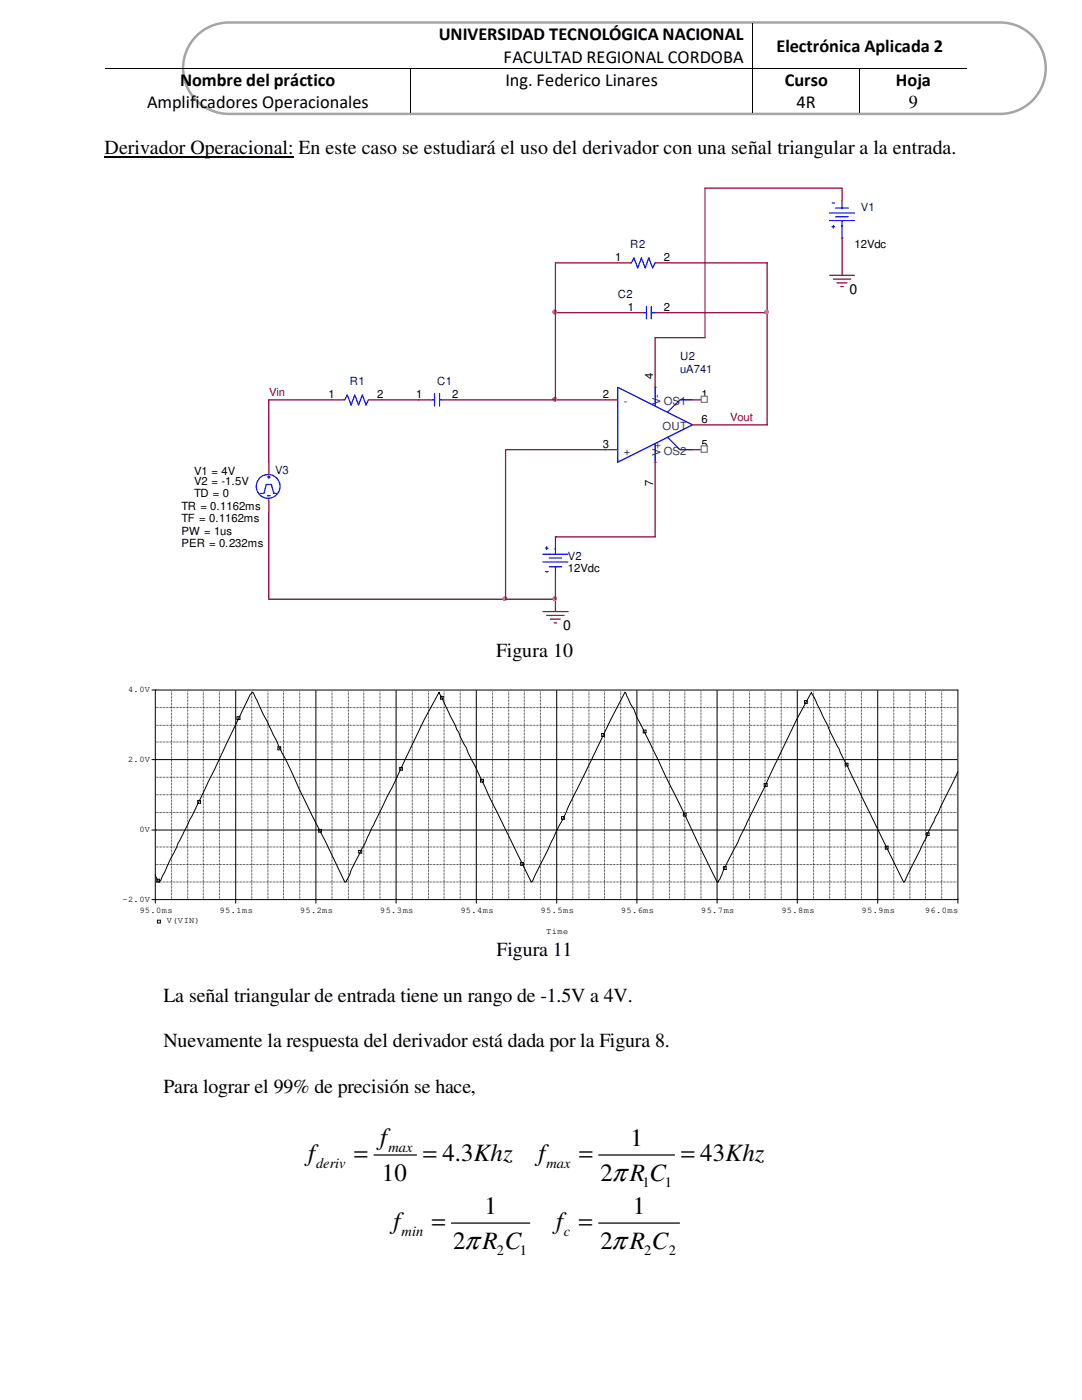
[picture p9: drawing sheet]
<svg xmlns="http://www.w3.org/2000/svg" width="216mm" height="279mm" viewBox="0 0 216 279" stroke-linecap="round" stroke-linejoin="round" font-family="sans-serif">
<path d="M39.2 7.2a9.1 9.1 0 0 1 6.5-2.7h153.9a9.1 9.1 0 0 1 9.1 9.1 9.1 9.1 0 0 1-9.1 9.1h-153.9a9.1 9.1 0 0 1-8.5-5.6 9.1 9.1 0 0 1 2-9.9z" fill="none" stroke="#a5a5a5" stroke-width=".5"/>
<path d="M20.9 13.6h61M82 13.7v8.9M82.1 13.6h68M150.2 4.6v8.9M150.2 13.7v8.9M150.2 13.6h21.3M171.6 13.7v8.9M171.7 13.6h21.3" fill="none" stroke="#000" stroke-width=".2"/>
<path d="M81.9 13.5h.2v.2h-.2zM150.1 13.5l.1 .2zM171.5 13.5h.2v.2h-.2z" fill="#000"/>
<path d="M20.9 31.3h37.7" fill="none" stroke="#000" stroke-width=".21"/>
<g fill="none" stroke="#00f" stroke-width=".25">
<path d="M86 79.8h.7M86.7 78.6v2.4M87.7 78.6v2.4M87.7 79.8h.7M123.3 77.3l14.9 7.5-14.9 7.4zM130.7 77.3v3.7M138.2 79.8h-2.5l-2.5 2.5M130.7 88.5v3.7M133.2 87.2l2.5 2.5h2.5M108.3 112.1h5M108.3 110.6h5M108.8 109.4h.5"/>
<path d="M108.8 114.1h.5M109.1 109.1v.5M109.6 111.4h2.5M109.6 113.1h2.5M110.8 107.1v3.5M110.8 113.1v1.5"/>
</g>
<path d="M83.5 79.8h2.5M88.4 79.8h2.5M120.8 79.8h2.5M130.7 77.3h.1M138.2 79.8h2.5M120.8 89.7h2.5M130.7 92.2h.1M138.2 89.7h2.5M138.2 84.8h2.5M110.8 107.1h.1M110.8 114.6v2.5" fill="none" stroke="#f00" stroke-width=".25"/>
<path d="M76 79.8h7.5M130.7 92.2v14.9M140.7 84.8h12.4" fill="none" stroke="#7f0040" stroke-width=".25"/>
<path d="M139.9 79.1h1.2v1.2h-1.2z" fill-rule="evenodd" fill="#fff"/>
<path d="M139.9 79.1h1.2v1.2h-1.2z" fill="none" stroke="#7f7f7f" stroke-width=".25"/>
<path d="M139.9 89h1.2v1.3h-1.2z" fill-rule="evenodd" fill="#fff"/>
<path d="M139.9 89h1.2v1.3h-1.2z" fill="none" stroke="#7f7f7f" stroke-width=".25"/>
<path d="M68.5 79.8h.3l.5-1 .8 2 .7-2 .7 2 .8-2 .7 2 .5-1" fill="none" stroke="#00f" stroke-width=".25"/>
<path d="M66.1 79.8h2.4M73.5 79.8h2.5" fill="none" stroke="#f00" stroke-width=".25"/>
<path d="M53.6 102.2v17.4h47.3" fill="none" stroke="#7f0040" stroke-width=".25"/>
<circle cx="100.8" cy="119.5" r=".38" fill="#f0f"/>
<circle cx="100.8" cy="119.5" r=".38" fill="none" stroke="#f0f" stroke-width=".25"/>
<path d="M140.7 37.5v29.9M110.8 52.5h12.5M153.1 52.5v32.3M66.1 79.8h-12.5v12.4M110.8 79.8h10M110.8 119.6v2.4M110.8 107.1h19.9" fill="none" stroke="#7f0040" stroke-width=".25"/>
<path d="M128.2 62.4h.8M129 61.2v2.4M130 61.2v2.4M130 62.4h.7" fill="none" stroke="#00f" stroke-width=".25"/>
<path d="M125.7 62.4h2.5M130.7 62.4h2.5" fill="none" stroke="#f00" stroke-width=".25"/>
<circle cx="110.7" cy="79.7" r=".38" fill="#f0f"/>
<circle cx="110.7" cy="79.7" r=".38" fill="none" stroke="#f0f" stroke-width=".25"/>
<path d="M110.8 62.4h14.9" fill="none" stroke="#7f0040" stroke-width=".25"/>
<circle cx="110.7" cy="62.3" r=".38" fill="#f0f"/>
<circle cx="110.7" cy="62.3" r=".38" fill="none" stroke="#f0f" stroke-width=".25"/>
<path d="M130.7 67.4h10M100.9 119.6h9.9" fill="none" stroke="#7f0040" stroke-width=".25"/>
<circle cx="110.7" cy="119.5" r=".38" fill="#f0f"/>
<circle cx="110.7" cy="119.5" r=".38" fill="none" stroke="#f0f" stroke-width=".25"/>
<g fill="none" stroke="#00f" stroke-width=".25">
<path d="M125.7 52.5h.3l.5-1 .8 2 .7-2 .7 2 .8-2 .7 2 .5-1M51.9 98.5h.8l.4-1.8h1l.6 1.8h.7M53.4 98.9h.5M53.4 95.2h.5M53.6 95v.5"/>
<circle cx="53.5" cy="97.1" r="2.37"/>
</g>
<path d="M123.3 52.5h2.4M130.7 52.5h2.5M165.5 54.9h5M166.3 55.7h3.5M167 56.4h2M167.8 57.2h.5M53.6 92.2v2.5M53.6 99.7v2.5M108.3 122h5M109.1 122.8h3.5M109.8 123.6h2M110.6 124.3h.5" fill="none" stroke="#f00" stroke-width=".25"/>
<path d="M140.7 37.5h27.3M110.8 52.5v27.3M130.7 67.4v9.9M133.2 62.4h19.9M120.8 89.7h-19.9v29.9" fill="none" stroke="#7f0040" stroke-width=".25"/>
<circle cx="153" cy="62.3" r=".37" fill="#f0f"/>
<circle cx="153" cy="62.3" r=".37" fill="none" stroke="#f0f" stroke-width=".25"/>
<path d="M133.2 52.5h19.9M168 47.5v7.4M90.9 79.8h19.9M110.8 117.1v2.5" fill="none" stroke="#7f0040" stroke-width=".25"/>
<path d="M165.5 42.5h5M165.5 44h5M166 45.3h.5M166 40.5h.5M166.3 45v.5M166.8 43.3h2.4M166.8 41.5h2.4M168 40v1.5M168 44v3.5" fill="none" stroke="#00f" stroke-width=".25"/>
<path d="M168 37.5v2.5M168 47.5h.1" fill="none" stroke="#f00" stroke-width=".25"/>
<g fill="none" stroke="#000" stroke-width=".2">
<path d="M30.3 137.7h160.8v42.6M31 137.7v42.6M47 137.8v42.5M63 137.8v42.5M79 137.8v42.5M87.9 139h.5v.5h-.5zM95 137.8v42.5M111.1 137.8v42.5M127.1 137.8v42.5M143.1 137.8v42.5M159.1 137.8v42.5M160.5 139.8h.6v.6h-.6z"/>
<path d="M175.1 137.8v42.5M30.3 151.6h160.7M39.5 159.8h.5v.5h-.5zM47.3 143h.6v.6h-.6zM55.5 149.1h.5v.5h-.5zM79.8 153.2h.5v.5h-.5zM95.9 155.5h.6v.6h-.6zM120.1 146.4h.5v.6h-.5zM128.4 145.7h.5v.6h-.5zM152.5 156.4h.6v.5h-.6zM168.7 152.3h.5v.6h-.5zM191.1 154l-6 12.4-.3 .8-4.3 8.8h-.2l-12.6-25.8-.3-.8-1.7-3.3-3.8-8a309.7 309.7 0 0 0-9.2 18.8l-8.3 16.8-1 2.3h-.3l-13.2-27.3-2.8-5.5-.6-1.6-.7-1.1-1.1-2.4-2.8 5.5-15.6 32.2-.1 .2h-.2l-8.3-16.8-10.1-21.1a309.7 309.7 0 0 0-9.2 18.8l-8.3 16.8-1 2.3h-.3l-18.4-37.9-.4 .5-9.6 19.9-8.6 17.5-.4-.4-.4-1"/>
<path d="M30.3 179.5h160.8M30.3 165.7h160.7M31.3 175.5h.5v.5h-.5zM63.6 165.5h.5v.6h-.5zM71.6 169.7h.6v.6h-.6zM103.9 172.1h.6v.6h-.6zM112.1 163h.5v.5h-.5zM136.4 162.3h.5v.6h-.5zM144.4 172.9h.5v.6h-.5zM176.7 168.9h.5v.6h-.5zM184.8 166.2h.6v.6h-.6zM31.4 183.6h.6v.6h-.6z"/>
</g>
<g fill="none" stroke="#000" stroke-width=".2" stroke-dasharray="0 .3">
<path d="M31.2 158.6h159.8M31.2 155.1h159.8M31.2 148.1h159.8M31.2 144.7h159.8M31.2 141.2h159.8M31.2 176h159.8M31.2 172.6h159.8M31.2 169h159.8M31.2 162.1h159.8M34.2 179.4v-41.6M37.5 179.4v-41.6M40.6 179.4v-41.6"/>
<path d="M43.8 179.4v-41.6M50.2 179.4v-41.6M53.5 179.4v-41.6M56.6 179.4v-41.6M59.8 179.4v-41.6M66.3 179.4v-41.6M69.5 179.4v-41.6M72.6 179.4v-41.6M75.8 179.4v-41.6M82.3 179.4v-41.6M85.5 179.4v-41.6M88.6 179.4v-41.6"/>
<path d="M91.8 179.4v-41.6M98.3 179.4v-41.6M101.5 179.4v-41.6M104.6 179.4v-41.6M107.8 179.4v-41.6M114.3 179.4v-41.6M117.5 179.4v-41.6M120.6 179.4v-41.6M123.9 179.4v-41.6M130.3 179.4v-41.6M133.6 179.4v-41.6M136.7 179.4v-41.6"/>
<path d="M139.9 179.4v-41.6M146.3 179.4v-41.6M149.6 179.4v-41.6M152.7 179.4v-41.6M155.9 179.4v-41.6M162.3 179.4v-41.6M165.6 179.4v-41.6M168.7 179.4v-41.6M171.9 179.4v-41.6M178.4 179.4v-41.6M181.6 179.4v-41.6M184.7 179.4v-41.6"/>
<path d="M187.9 179.4v-41.6"/>
</g>
<path d="M74.6 230.5h8.5M119.5 230.5h15.1M90.1 244.1h15.6M119.5 244.1h16.1" fill="none" stroke="#000" stroke-width=".25"/>
<g font-size="5">
<text x="61.5" y="231.8">f</text>
<text x="70.7" y="231.8">=</text>
<text x="75.9" y="228.6">f</text>
<text x="84.4" y="231.8">= 4.3Khz</text>
<text x="107.4" y="231.8">f</text>
<text x="115.6" y="231.8">=</text>
<text x="125.8" y="228.6">1</text>
<text x="135.9" y="231.8">= 43Khz</text>
<text x="76.2" y="235.6">10</text>
<text x="119.8" y="235.6">2π RC</text>
<text x="78.5" y="245.4">f</text>
<text x="86.1" y="245.4">=</text>
<text x="96.6" y="242.3">1</text>
<text x="111" y="245.4">f =</text>
<text x="126.3" y="242.3">1</text>
<text x="90.4" y="249.2">2π R C</text>
<text x="119.8" y="249.2">2π R C</text>
</g>
<g font-size="4">
<text x="20.9" y="30.7">Derivador Operacional: En este caso se estudiará el uso del derivador con una señal triangular a la entrada.</text>
<text x="99" y="131.1">Figura 10</text>
<text x="99.1" y="190.7">Figura 11</text>
<text x="32.6" y="199.9">La señal triangular de entrada tiene un rango de -1.5V a 4V.</text>
<text x="32.6" y="209">Nuevamente la respuesta del derivador está dada por la Figura 8.</text>
<text x="32.6" y="218.2">Para lograr el 99% de precisión se hace,</text>
</g>
<g font-size="3.7">
<text x="87.5" y="8">UNIVERSIDAD TECNOLÓGICA NACIONAL</text>
<text x="154.9" y="10.3">Electrónica Aplicada 2</text>
<text x="35.9" y="17.1">Nombre del práctico</text>
<text x="100.5" y="12.5">FACULTAD REGIONAL CORDOBA</text>
<text x="100.8" y="17.1">Ing. Federico Linares</text>
<text x="156.6" y="17.1">Curso</text>
<text x="178.8" y="17.2">Hoja</text>
<text x="29.3" y="21.6">Amplificadores Operacionales</text>
<text x="159" y="21.6">4R</text>
<text x="181.4" y="21.6">9</text>
</g>
<g font-size="2.9">
<text x="63.1" y="233.1">deriv</text>
<text x="77.5" y="229.9">max</text>
<text x="109.1" y="233">max</text>
<text x="128.2" y="236.9">1</text>
<text x="132.6" y="236.9">1</text>
<text x="80.1" y="246.6">min</text>
<text x="99.1" y="250.5">2</text>
<text x="103.8" y="250.5">1</text>
<text x="112.5" y="246.6">c</text>
<text x="128.5" y="250.5">2</text>
<text x="133.4" y="250.5">2</text>
</g>
<g font-size="2.7">
<text x="169.5" y="58.7">0</text>
<text x="112.4" y="125.8">0</text>
</g>
<g font-size="2.2" fill="#00007f">
<text x="171.7" y="42.1">V1</text>
<text x="125.8" y="49.5">R2</text>
<text x="123.3" y="59.5">C2</text>
<text x="135.7" y="71.9">U2</text>
<text x="69.8" y="76.9">R1</text>
<text x="87.2" y="76.9">C1</text>
<text x="135.7" y="74.4">uA741</text>
<text x="54.9" y="94.5">V3</text>
<text x="113.3" y="111.7">V2</text>
</g>
<g font-size="2.2">
<text x="122.8" y="52">1</text>
<text x="132.5" y="52">2</text>
<text x="170.5" y="49.5">12Vdc</text>
<text x="125.3" y="62">1</text>
<text x="132.5" y="62">2</text>
<text x="130.3" y="75.6" transform="rotate(-90 130.3 75.6)">4</text>
<text x="65.6" y="79.4">1</text>
<text x="75.3" y="79.4">2</text>
<text x="83" y="79.4">1</text>
<text x="90.2" y="79.4">2</text>
<text x="120.3" y="79.4">2</text>
<text x="140" y="79.4">1</text>
<text x="120.3" y="89.3">3</text>
<text x="140" y="84.3">6</text>
<text x="140" y="89.3">5</text>
<text x="38.7" y="94.8">V1 = 4V</text>
<text x="36.2" y="101.7">TR = 0.1162ms</text>
<text x="38.7" y="99.3">TD = 0</text>
<text x="38.7" y="96.8">V2 = -1.5V</text>
<text x="130.3" y="97" transform="rotate(-90 130.3 97)">7</text>
<text x="36.2" y="104.2">TF = 0.1162ms</text>
<text x="36.2" y="106.7">PW = 1us</text>
<text x="36.2" y="109.2">PER = 0.232ms</text>
<text x="113.3" y="114.2">12Vdc</text>
</g>
<g font-size="2.2" fill="#f00">
<text x="53.7" y="79.1">Vin</text>
<text x="145.7" y="84.1">Vout</text>
</g>
<g font-size="2.2" fill="#00407f">
<text x="124.5" y="80.9">-</text>
<text x="131.8" y="80.8" transform="rotate(-90 131.8 80.8)">V-</text>
<text x="132.5" y="80.9">OS1</text>
<text x="132.2" y="85.9">OUT</text>
<text x="124.5" y="90.8">+</text>
<text x="131.8" y="91" transform="rotate(-90 131.8 91)">V+</text>
<text x="132.5" y="90.8">OS2</text>
</g>
<g font-size="1.7">
<text x="25.6" y="138.2">4.0V</text>
<text x="25.6" y="152.1">2.0V</text>
<text x="27.8" y="166.1">0V</text>
<text x="24.4" y="180">-2.0V</text>
<text x="27.8" y="182.1">95.0ms</text>
<text x="33.3" y="184.2">V(VIN)</text>
<text x="43.8" y="182.1">95.1ms</text>
<text x="59.8" y="182.1">95.2ms</text>
<text x="75.8" y="182.1">95.3ms</text>
<text x="91.9" y="182.1">95.4ms</text>
<text x="107.9" y="182.1">95.5ms</text>
<text x="123.9" y="182.1">95.6ms</text>
<text x="139.9" y="182.1">95.7ms</text>
<text x="155.9" y="182.1">95.8ms</text>
<text x="171.9" y="182.1">95.9ms</text>
<text x="184.5" y="182.1">96.0ms</text>
<text x="109" y="186.4">Time</text>
</g>
</svg>
